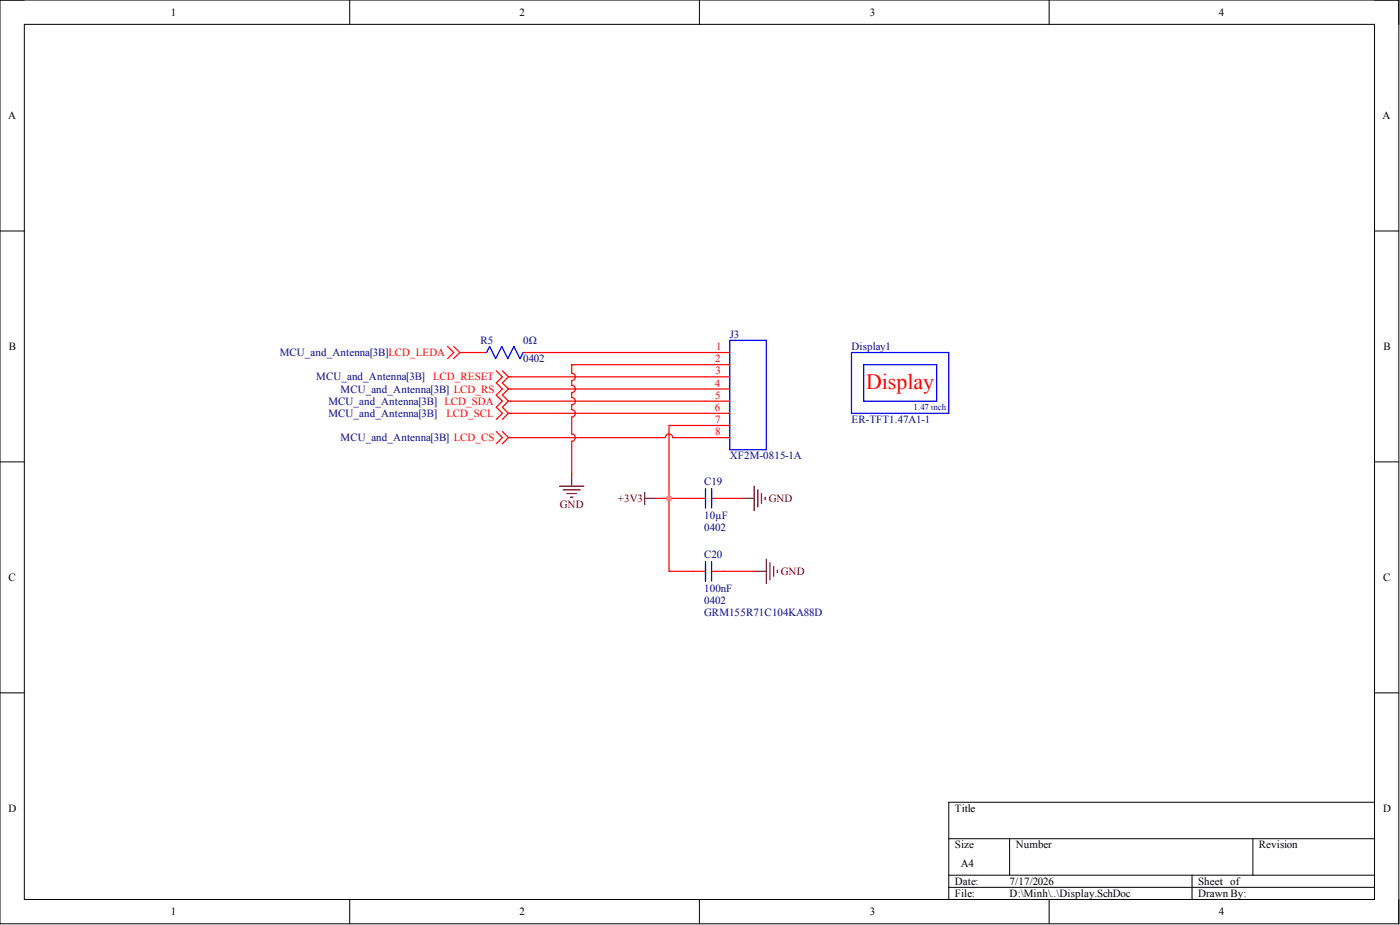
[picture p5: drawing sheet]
<svg xmlns="http://www.w3.org/2000/svg" width="292mm" height="193mm" viewBox="0 0 292 193" stroke-linecap="round" stroke-linejoin="round" font-family="sans-serif">
<g fill="none" stroke="#000" stroke-width=".21">
<path d="M0 0h291.9v192.7h-291.9zM0 0h5.1M5.1 5.1h281.7v182.5h-281.7zM73 0v5.1M145.9 0v5.1M218.9 0v5.1M286.8 0h5.1v5.1M0 48.2h5.1M286.8 48.2h5.1M0 96.4h5.1M286.8 96.4h5.1M0 144.5h5.1"/>
<path d="M286.8 144.5h5.1M198 175h88.8M210.6 175v7.6M261.4 175v7.6M286.8 167.4h-88.8v20.2M73 187.6v5.1M145.9 187.6v5.1M198 182.6h88.8M198 185.1h88.8M218.9 187.6v5.1M248.7 182.6v5M291.9 187.6v5.1"/>
</g>
<path d="M101.5 73.5l.7-1.2 1.2 2.5 1.3-2.5 1.3 2.5 1.2-2.5 1.3 2.5 .6-1.3M152.3 71h7.6v22.8h-7.6zM177.7 73.5h20.3v12.7h-20.3zM180.2 76.1h15.2v7.6h-15.2zM147.2 101.9v4.1M147.2 117.2v4M148.5 101.9v4.1M148.5 117.2v4" fill="none" stroke="#00f" stroke-width=".25"/>
<g fill="none" stroke="#f00" stroke-width=".25">
<path d="M93.4 72.3l1.3 1.2-1.3 1.3M94.7 72.3l1.2 1.2M95.9 73.5h.5M95.9 73.5l-1.2 1.3M99 73.5h2.5M103.5 77.3l1.3 1.3-1.3 1.3 1.3 1.3-1.3 1.2 1.3 1.3-1.3 1.3 1.3 1.2-1.3 1.3M104.8 77.3l1.3 1.3M106.1 78.6h46.2M106.1 78.6l-1.3 1.3 1.3 1.3M109.1 73.5h2.6M147.2 73.5h5.1M147.2 76.1h5.1"/>
<path d="M103.5 90l1.3 1.3-1.3 1.3M104.8 90l1.3 1.3M106.1 81.2h46.2M106.1 83.7h46.2M106.1 86.2h46.2M106.1 91.3h.5M106.1 81.2l-1.3 1.2 1.3 1.3M106.1 83.7l-1.3 1.3 1.3 1.2M106.1 86.2l-1.3 1.3M106.1 91.3l-1.3 1.3M147.2 91.3h5.1M152.3 88.8h-12.7v15.2"/>
<path d="M144.7 104h2.5M144.7 119.2h2.5M148.5 104h2.5M148.5 119.2h2.5"/>
</g>
<g fill="none" stroke="#800000" stroke-width=".25">
<path d="M119.3 98.9v2.5M116.7 101.4h5.1M117.5 102.2h3.6M118.3 103h2M119 103.7h.5M134.5 104h2.5M134.5 102.7v2.5M154.8 104h2.5M157.3 101.4v5.1M157.3 119.2h2.6M158.1 102.2v3.5M158.9 103v2"/>
<path d="M159.6 103.7v.5M159.9 116.7v5M160.6 117.4v3.6M161.4 118.2v2M162.2 118.9v.5"/>
</g>
<circle cx="139.6" cy="104" r=".51" fill="#f0f"/>
<circle cx="139.6" cy="104" r=".51" fill="none" stroke="#f0f" stroke-width=".21"/>
<path d="M106.6 91.3h32.2a.76 .76 0 0 1 .8-.8 .76 .76 0 0 1 .7 .8h6.9M137 104h7.7M151 104h3.8M151 119.2h6.3" fill="none" stroke="#f00" stroke-width=".25"/>
<circle cx="139.6" cy="104" r=".51" fill="#f0f"/>
<circle cx="139.6" cy="104" r=".51" fill="none" stroke="#f0f" stroke-width=".21"/>
<path d="M139.6 104v15.2h5.1" fill="none" stroke="#f00" stroke-width=".25"/>
<circle cx="139.6" cy="104" r=".51" fill="#f0f"/>
<circle cx="139.6" cy="104" r=".51" fill="none" stroke="#f0f" stroke-width=".21"/>
<path d="M96.4 73.5h2.6M111.7 73.5h35.5M147.2 76.1h-27.9v1.8a.76 .76 0 0 1 .7 .7 .76 .76 0 0 1-.7 .8v1a.76 .76 0 0 1 .7 .8 .76 .76 0 0 1-.7 .7v1a.76 .76 0 0 1 .7 .8 .76 .76 0 0 1-.7 .7v1.1a.76 .76 0 0 1 .7 .7 .76 .76 0 0 1-.7 .8v3.5a.76 .76 0 0 1 .7 .8 .76 .76 0 0 1-.7 .8v6.8" fill="none" stroke="#f00" stroke-width=".25"/>
<text font-size="4.6" fill="#f00" x="180.7" y="81.2">Display</text>
<g font-size="2.3">
<text x="35.6" y="3.3">1</text>
<text x="108.4" y="3.3">2</text>
<text x="181.5" y="3.3">3</text>
<text x="254.3" y="3.3">4</text>
<text x="1.7" y="24.9">A</text>
<text x="288.5" y="24.9">A</text>
<text x="1.9" y="73">B</text>
<text x="288.6" y="73">B</text>
<text x="1.8" y="121.2">C</text>
<text x="288.6" y="121.2">C</text>
<text x="1.8" y="169.4">D</text>
<text x="199.2" y="169.4">Title</text>
<text x="288.6" y="169.4">D</text>
<text x="199.2" y="177">Size</text>
<text x="211.9" y="177">Number</text>
<text x="262.7" y="177">Revision</text>
<text x="199.2" y="184.6">Date:</text>
<text x="200.5" y="180.8">A4</text>
<text x="210.6" y="184.6">7/17/2026</text>
<text x="250" y="184.6">Sheet of</text>
<text x="35.6" y="190.9">1</text>
<text x="108.4" y="190.9">2</text>
<text x="181.5" y="190.9">3</text>
<text x="199.2" y="187.1">File:</text>
<text x="210.6" y="187.1">D:\Minh\..\Display.SchDoc</text>
<text x="250" y="187.1">Drawn By:</text>
<text x="254.3" y="190.9">4</text>
</g>
<g font-size="2.3" fill="#000080">
<text x="100.2" y="71.8">R5</text>
<text x="109.1" y="71.8">0Ω</text>
<text x="152.3" y="70.5">J3</text>
<text x="58.4" y="74.3">MCU_and_Antenna[3B]LCD_LEDA</text>
<text x="109.1" y="75.6">0402</text>
<text x="177.7" y="73">Display1</text>
<text x="66" y="79.4">MCU_and_Antenna[3B]</text>
<text x="71.1" y="81.9">MCU_and_Antenna[3B] LCD_RS</text>
<text x="68.5" y="84.4">MCU_and_Antenna[3B] LCD_SDA</text>
<text x="68.5" y="87">MCU_and_Antenna[3B]</text>
<text x="177.7" y="88.3">ER-TFT1.47A1-1</text>
<text x="71.1" y="92.1">MCU_and_Antenna[3B] LCD_CS</text>
<text x="152.3" y="95.9">XF2M-0815-1A</text>
<text x="146.9" y="101.2">C19</text>
<text x="146.9" y="110.8">0402</text>
<text x="146.9" y="108.3">10µF</text>
<text x="146.9" y="116.4">C20</text>
<text x="146.9" y="123.5">100nF</text>
<text x="146.9" y="126">0402</text>
<text x="146.9" y="128.6">GRM155R71C104KA88D</text>
</g>
<g font-size="2.3" fill="#f00">
<text x="149.2" y="75.6">2</text>
<text x="149.4" y="73">1</text>
<text x="90.3" y="79.4">LCD_RESET</text>
<text x="149.1" y="80.6">4</text>
<text x="149.2" y="83.2">5</text>
<text x="149.3" y="78.1">3</text>
<text x="93.1" y="87">LCD_SCL</text>
<text x="149.1" y="85.7">6</text>
<text x="149.2" y="88.3">7</text>
<text x="149.2" y="90.8">8</text>
</g>
<g font-size="2.3" fill="#800000">
<text x="116.8" y="106">GND</text>
<text x="128.9" y="104.7">+3V3</text>
<text x="160.4" y="104.7">GND</text>
<text x="162.9" y="119.9">GND</text>
</g>
<text font-size="1.9" fill="#00f" x="190.6" y="85.5">1.47 inch</text>
</svg>
